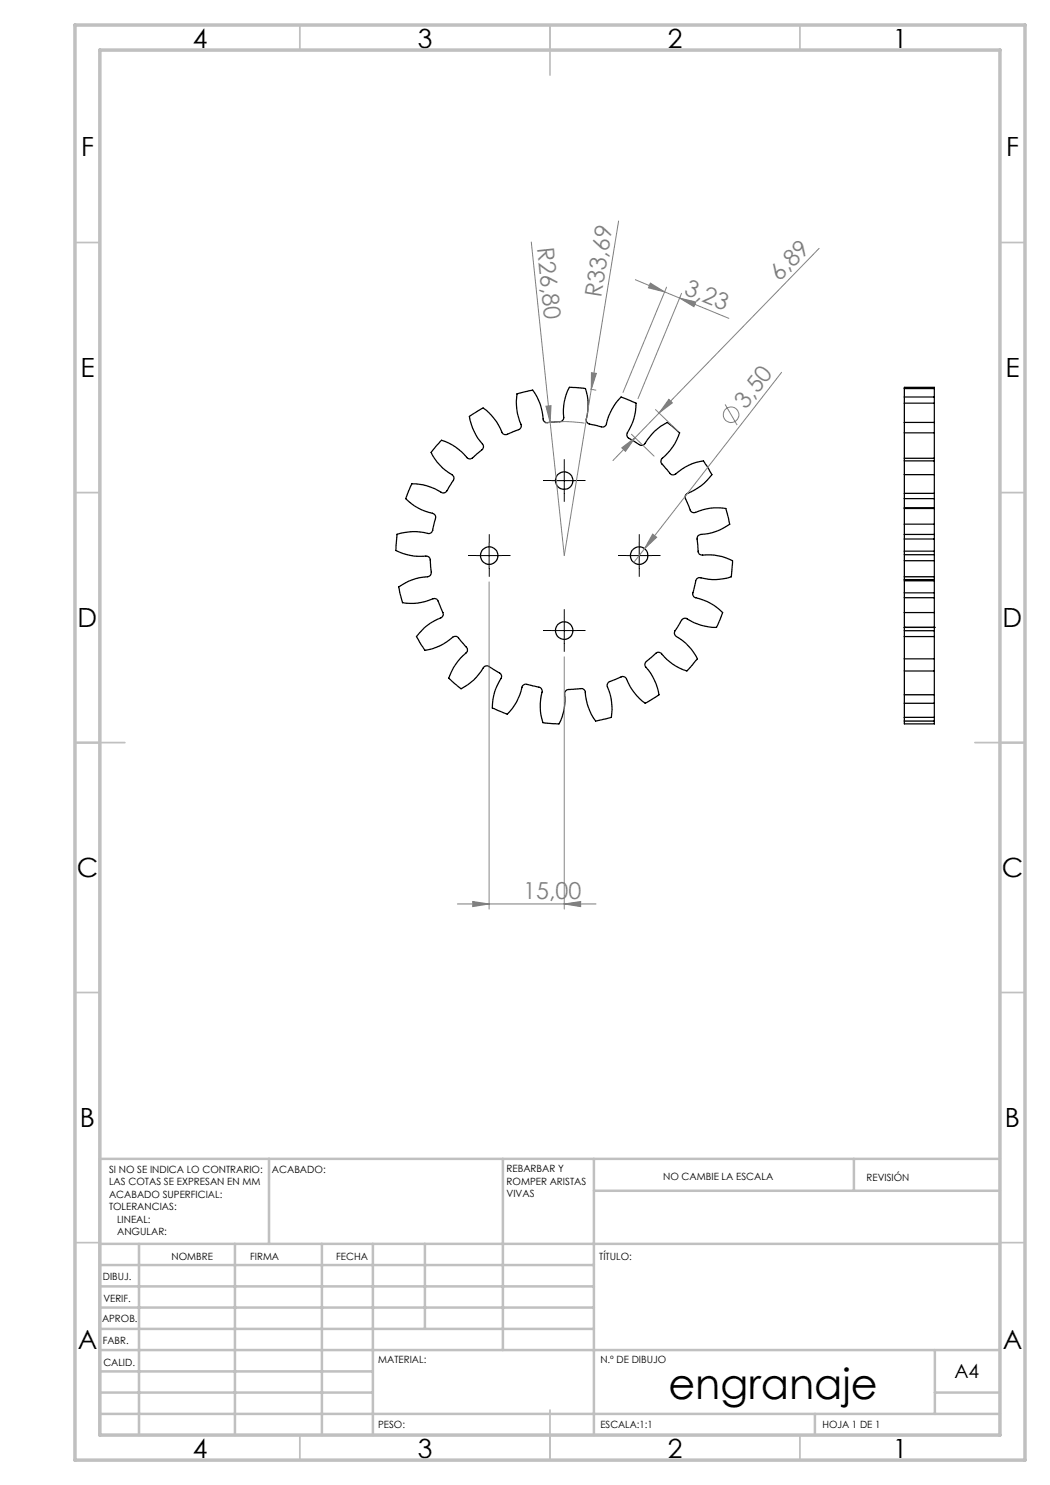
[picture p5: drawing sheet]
<svg xmlns="http://www.w3.org/2000/svg" width="210mm" height="297mm" viewBox="0 0 210 297" stroke-linecap="round" stroke-linejoin="round" font-family="sans-serif">
<g fill="none" stroke="#000" stroke-width=".25">
<path d="M180.9 79.4v1.2M180.9 77.7v1.7M180.9 77.7v-.2h6v.2M180.9 79.4h6M180.9 77.7h6M186.9 79.4v1.2M186.9 77.7v1.7M88 88.3l.3-.3 .7 .3a12.1 12.1 0 0 1 4.6 3.4 1.14 1.14 0 0 0 1.4-.5l.4-.5a2.18 2.18 0 0 0 1.3-1.5l-.1-.3a11.1 11.1 0 0 1-2.7-5.6l2.7-1.7a11.2 11.2 0 0 1 3.9 5.1 1.17 1.17 0 0 0 1.5-.1l.6-.2a2.07 2.07 0 0 0 1.6-1.1v-.3a10.6 10.6 0 0 1-.8-6.2l3.1-.8a11.6 11.6 0 0 1 2.2 6.1 1.06 1.06 0 0 0 1.4 .4l.6-.1a2.03 2.03 0 0 0 1.9-.5l.1-.3a10.6 10.6 0 0 1 1.2-6.1l3.2 .2a11.9 11.9 0 0 1 .2 6.4 1.11 1.11 0 0 0 1.2 .8l.6 .2a2.06 2.06 0 0 0 1.9 .1 1.34 1.34 0 0 0 .5-1.2l1.3-2.8 1.4-1.8 3 1.2v.8a11.4 11.4 0 0 1-1.8 5.4 1.03 1.03 0 0 0 .9 1.1l.5 .4a2.17 2.17 0 0 0 1.9 .7l.2-.2a11.1 11.1 0 0 1 4.6-4.3l2.4 2.1a11.9 11.9 0 0 1-3.6 5.3 1.11 1.11 0 0 0 .5 1.4l.4 .4a2.22 2.22 0 0 0 1.3 1.3l.4-.1a11.7 11.7 0 0 1 5.8-2.7l1.7 2.7a12.5 12.5 0 0 1-5.1 3.9 1.05 1.05 0 0 0 0 1.5l.5 1.1a.97 .97 0 0 0 1.3 1.1 10.4 10.4 0 0 1 6.1-.8l.7 3.1a11.8 11.8 0 0 1-6 2.2 1.04 1.04 0 0 0-.4 1.4l.1 .6a2.17 2.17 0 0 0 .4 1.9l.3 .1a10.8 10.8 0 0 1 6.2 1.1l-.2 3.3a11.2 11.2 0 0 1-6.5 .1 1.12 1.12 0 0 0-.8 1.3l-.4 1.8a.82 .82 0 0 0 .6 1 10.8 10.8 0 0 1 5.3 2.9l-1.2 3a11.8 11.8 0 0 1-6.2-1.9 1.35 1.35 0 0 0-1.2 1.2l-.4 .6a1.52 1.52 0 0 0-.6 1.5l.2 .3a10.5 10.5 0 0 1 4.4 4.6l-2.1 2.4a11.7 11.7 0 0 1-5.3-3.6 1.04 1.04 0 0 0-1.4 .5l-.5 .4a2.18 2.18 0 0 0-1.2 1.5l.1 .3a11.1 11.1 0 0 1 2.7 5.7l-2.8 1.6a11.7 11.7 0 0 1-3.9-5.1 1.07 1.07 0 0 0-1.5 .1l-.5 .3a2.07 2.07 0 0 0-1.7 1v.3a10.7 10.7 0 0 1 .9 6.3l-3.2 .7a11.6 11.6 0 0 1-2.1-6.1 1.03 1.03 0 0 0-1.4-.3h-.7a2.03 2.03 0 0 0-1.9 .5l-.1 .3a10.7 10.7 0 0 1-1.1 6.2l-3.2-.3a11.4 11.4 0 0 1-.2-6.4 1.11 1.11 0 0 0-1.2-.8l-.6-.1a2.06 2.06 0 0 0-2-.1 1.34 1.34 0 0 0-.4 1.1l-.9 2.2-.8 1.3-1 1.1-3-1.2v-.8a14.9 14.9 0 0 1 1.8-5.5l-.3-.6-1.9-1.2a.88 .88 0 0 0-1.4 .1 10.4 10.4 0 0 1-4.5 4.2l-2.5-2.2a13.2 13.2 0 0 1 3.8-5.4l-.1-.6-1.5-1.8a.84 .84 0 0 0-1.4-.3 10.3 10.3 0 0 1-5.5 2.6l-1.7-2.8a11.7 11.7 0 0 1 5.1-3.9 1.05 1.05 0 0 0-.1-1.4l-.2-.6a2.55 2.55 0 0 0-.9-1.6l-.3-.1a11.7 11.7 0 0 1-6.4 .8l-.8-3.1a11.8 11.8 0 0 1 6.1-2.2 1.12 1.12 0 0 0 .4-1.4l-.1-.6a2.17 2.17 0 0 0-.4-1.9l-.4-.1a10.8 10.8 0 0 1-6.1-1.1l.2-3.2a11.5 11.5 0 0 1 6.5-.2 1.12 1.12 0 0 0 .7-1.2l.2-.6a2.56 2.56 0 0 0 .2-1.9l-.2-.2a11.2 11.2 0 0 1-5.7-3.1l1.3-2.9a11.8 11.8 0 0 1 6.1 1.8 1.35 1.35 0 0 0 1.3-1.2l.7-1.1a.86 .86 0 0 0-.1-1.4 10.6 10.6 0 0 1-4.2-4.4zM180.9 94.9v3.8M180.9 92.2v2.7M180.9 99.7v1.9M180.9 98.7v1"/>
<path d="M180.9 84.5v2.1M180.9 86.6v5M180.9 91.6v.6M180.9 80.6v3.9M180.9 94.9h6M180.9 98.7h6M180.9 92.2h6M180.9 99.7h6M180.9 86.6h6M180.9 84.5h6M180.9 91.6h6M180.9 80.6h6"/>
<path d="M186.9 94.9v3.8M186.9 92.2v2.7M186.9 99.7v1.9M186.9 98.7v1M186.9 84.5v2.1M186.9 86.6v5M186.9 91.6v.6M186.9 80.6v3.9M180.9 112.1v3.3M180.9 110.9v1.2M180.9 115.4v.5M180.9 101.7v3.1"/>
<path d="M180.9 104.8v2.1M180.9 101.6v.1M180.9 119.6v2.9M180.9 110.2v.7M180.9 106.9v.9M180.9 115.9v.3M180.9 107.8v2.4M180.9 118.6v1M180.9 116.2v2.4M180.9 110.9h6M180.9 115.9h6M180.9 101.6h6"/>
<path d="M180.9 115.4h6M180.9 112.1h6M180.9 104.8h6M180.9 101.7h6M180.9 106.9h6M180.9 119.6h6M180.9 110.2h6M180.9 107.8h6M180.9 116.2h6M180.9 118.6h6M186.9 112.1v3.3M186.9 110.9v1.2"/>
<path d="M186.9 115.4v.5M186.9 101.7v3.1M186.9 104.8v2.1M186.9 101.6v.1M186.9 119.6v2.9M186.9 110.2v.7M186.9 106.9v.9M186.9 115.9v.3M186.9 107.8v2.4M186.9 118.6v1M186.9 116.2v2.4M180.9 122.5v3"/>
<path d="M180.9 125.5h.1M180.9 127.3v4.5M180.9 131.8v2.4M180.9 125.5v.6M180.9 126.1v1.2M180.9 134.2v4.8M180.9 139v1.6M180.9 125.5h6M180.9 122.5h6M180.9 131.8h6M180.9 127.3h6M180.9 134.2h6"/>
<path d="M180.9 126.1h6M180.9 139h6M186.9 122.5v3M186.9 125.5h.1M186.9 127.3v4.5M186.9 131.8v2.4M186.9 125.5v.6M186.9 126.1v1.2M186.9 134.2v4.8M186.9 139v1.6M180.9 140.6v2.9M180.9 143.5v.7"/>
<path d="M180.9 140.6h6M180.9 143.5h6M180.9 144.2h6M180.9 144.2v.6h6v-.6M186.9 140.6v2.9M186.9 143.5v.7"/>
<circle cx="112.8" cy="96.1" r="1.75"/>
<circle cx="97.8" cy="111.1" r="1.75"/>
<circle cx="127.8" cy="111.1" r="1.75"/>
<circle cx="112.8" cy="126.1" r="1.75"/>
</g>
<g fill="none" stroke="#808080" stroke-width=".2">
<path d="M106.3 48.4l3.7 36.1M123.7 44.2l-10.8 66.9-2.9-26.6M127.1 55.9l18.7 7.8M130.1 56.6l2.8 1.8-3.2-.8zM133.3 57.4l-8.7 21.1M135.9 59.6l3.3 .8-.4 .9zM136.3 58.7l-8.7 21M163.8 49.7l-32 32.9M118.1 77.9l1.1 .1M118.3 74.5l1 .2-1 3.2zM133.8 79.9l.7 .7-2.7 2zM156.3 74.5l-27.4 35.2"/>
<path d="M109 84.6a25.9 25.9 0 0 1 7.9 0M109.2 81.2l1-.1-.2 3.4zM124.4 89.6l2.6-2.1-1.9 2.8zM126.3 86.9l4.5 4.3M131.1 81.9l4.5 4.4M131.8 82.6l-9.2 9.5M145 80.9l2.4 4.1M97.8 116.4v65.4M128.9 109.7l-2.1 2.8M130.5 106.8l.8 .7-2.4 2.2zM112.9 131.4v50.4M91.5 180.8h27.7"/>
<path d="M94.5 180.3l3.3 .5-3.3 .5zM112.9 180.8l3.2-.5v1z"/>
<circle cx="146.2" cy="82.9" r="1.55"/>
</g>
<g fill="none" stroke="#000" stroke-width=".2" stroke-dasharray="15.2 1.3 1.3 1.3" stroke-linecap="butt">
<path d="M110.4 96.1h-1.8M112.9 93.6v-1.7M112.9 98.6v1.8M115.4 96.1h1.7M95.4 111.1h-1.8M97.9 108.6v-1.7M97.9 113.6v1.8M100.4 111.1h1.7M125.4 111.1h-1.8M127.9 108.6v-1.7M127.9 113.6v1.8M130.4 111.1h1.7"/>
<path d="M110.4 126.1h-1.8M112.9 123.6v-1.7M112.9 128.6v1.8M115.4 126.1h1.7"/>
</g>
<path d="M110.3 96.1h5M112.9 93.6v5M95.3 111.1h5M97.8 108.6v5M125.3 111.1h5.1M127.8 108.6v5M110.3 126.1h5M112.9 123.6v5" fill="none" stroke="#000" stroke-width=".2"/>
<g fill="none" stroke="#c0c0c0" stroke-width=".35">
<path d="M60 5v5M110 5v10M160 5v5M15 48.5h5M200 48.5h5M15 98.5h5M200 98.5h5M15 148.5h10M195 148.5h10M15 198.5h5M200 198.5h5M15 248.5h5"/>
<path d="M200 248.5h5M60 287v5M110 282v10M160 287v5"/>
</g>
<g fill="none" stroke="#c0c0c0" stroke-width=".5">
<path d="M53.8 231.8v17M100.6 231.8v38.2M118.8 231.8v55.2M118.8 238.2h81.2M170.8 231.8v6.4M200 231.8h-180v55.2M20 248.8h180M20 257.3h98.8M20 253h98.8M27.8 248.8v38.2M47 248.8v38.2M64.4 248.8v38.2"/>
<path d="M74.6 248.8v38.2M85 248.8v17M20 265.8h98.8M20 261.5h98.8M20 278.5h54.6M20 274.3h54.6M20 270h180M187 278.5h13M187 270v12.8M20 282.8h180M163 282.8v4.2"/>
</g>
<path d="M15 5h190v287h-190zM20 10h180v277h-180z" fill="none" stroke="#c0c0c0" stroke-width=".7"/>
<g fill="#808080">
<path d="M109.2 81.2l1-.1-.2 3.4z"/>
<path d="M130.5 106.8l.8 .7-2.4 2.2z"/>
<path d="M118.3 74.5l1 .2-1 3.2z"/>
<path d="M135.9 59.6l3.3 .8-.4 .9zM130.1 56.6l2.8 1.8-3.2-.8z"/>
<path d="M94.5 180.3l3.3 .5-3.3 .5zM112.9 180.8l3.2-.5v1z"/>
<path d="M124.4 89.6l2.6-2.1-1.9 2.8zM133.8 79.9l.7 .7-2.7 2z"/>
</g>
<text font-size="8.5" x="133.7" y="279.7">engranaje</text>
<g font-size="5.3">
<text x="38.5" y="9.5">4</text>
<text x="83.5" y="9.5">3</text>
<text x="133.5" y="9.5">2</text>
<text x="178.5" y="9.5">1</text>
<text x="16.2" y="31.2">F</text>
<text x="201.2" y="31.2">F</text>
<text x="16.1" y="75.5">E</text>
<text x="201.1" y="75.5">E</text>
<text x="15.5" y="125.5">D</text>
<text x="200.5" y="125.5">D</text>
<text x="15.4" y="175.5">C</text>
<text x="200.4" y="175.5">C</text>
<text x="16" y="225.5">B</text>
<text x="201" y="225.5">B</text>
<text x="15.5" y="269.7">A</text>
<text x="200.5" y="269.7">A</text>
<text x="38.5" y="291.5">4</text>
<text x="83.5" y="291.5">3</text>
<text x="133.5" y="291.5">2</text>
<text x="178.5" y="291.5">1</text>
</g>
<g font-size="4.7" fill="#808080">
<text x="107.4" y="49.6" transform="rotate(84 107.4 49.6)">R26,80</text>
<text x="120.2" y="59.6" transform="rotate(-81 120.2 59.6)">R33,69</text>
<text x="136.6" y="58.8" transform="rotate(22 136.6 58.8)">3,23</text>
<text x="155.9" y="56.3" transform="rotate(-46 155.9 56.3)">6,89</text>
<text x="149.2" y="82" transform="rotate(-52 149.2 82)">3,50</text>
<text x="104.7" y="179.8">15,00</text>
</g>
<text font-size="3.9" x="190.9" y="275.5">A4</text>
<g font-size="2">
<text x="21.8" y="234.6">SI NO SE INDICA LO CONTRARIO:</text>
<text x="21.8" y="237.1">LAS COTAS SE EXPRESAN EN MM</text>
<text x="21.8" y="239.6">ACABADO SUPERFICIAL:</text>
<text x="54.4" y="234.6">ACABADO:</text>
<text x="101.3" y="234.5">REBARBAR Y</text>
<text x="101.3" y="237">ROMPER ARISTAS</text>
<text x="101.3" y="239.5">VIVAS</text>
<text x="132.6" y="236">NO CAMBIE LA ESCALA</text>
<text x="173.3" y="236.2">REVISIÓN</text>
<text x="21.8" y="242.1">TOLERANCIAS:</text>
<text x="23.4" y="244.6">LINEAL:</text>
<text x="23.4" y="247.1">ANGULAR:</text>
<text x="34.3" y="252">NOMBRE</text>
<text x="50" y="251.9">FIRMA</text>
<text x="67.2" y="251.9">FECHA</text>
<text x="119.9" y="251.9">TÍTULO:</text>
<text x="20.6" y="256.1">DIBUJ.</text>
<text x="20.7" y="260.3">VERIF.</text>
<text x="20.4" y="264.4">APROB.</text>
<text x="20.5" y="268.8">FABR.</text>
<text x="20.7" y="273.1">CALID.</text>
<text x="75.6" y="272.5">MATERIAL:</text>
<text x="120.1" y="272.5">N.º DE DIBUJO</text>
<text x="75.6" y="285.5">PESO:</text>
<text x="120.1" y="285.6">ESCALA:1:1</text>
<text x="164.5" y="285.6">HOJA 1 DE 1</text>
</g>
</svg>
